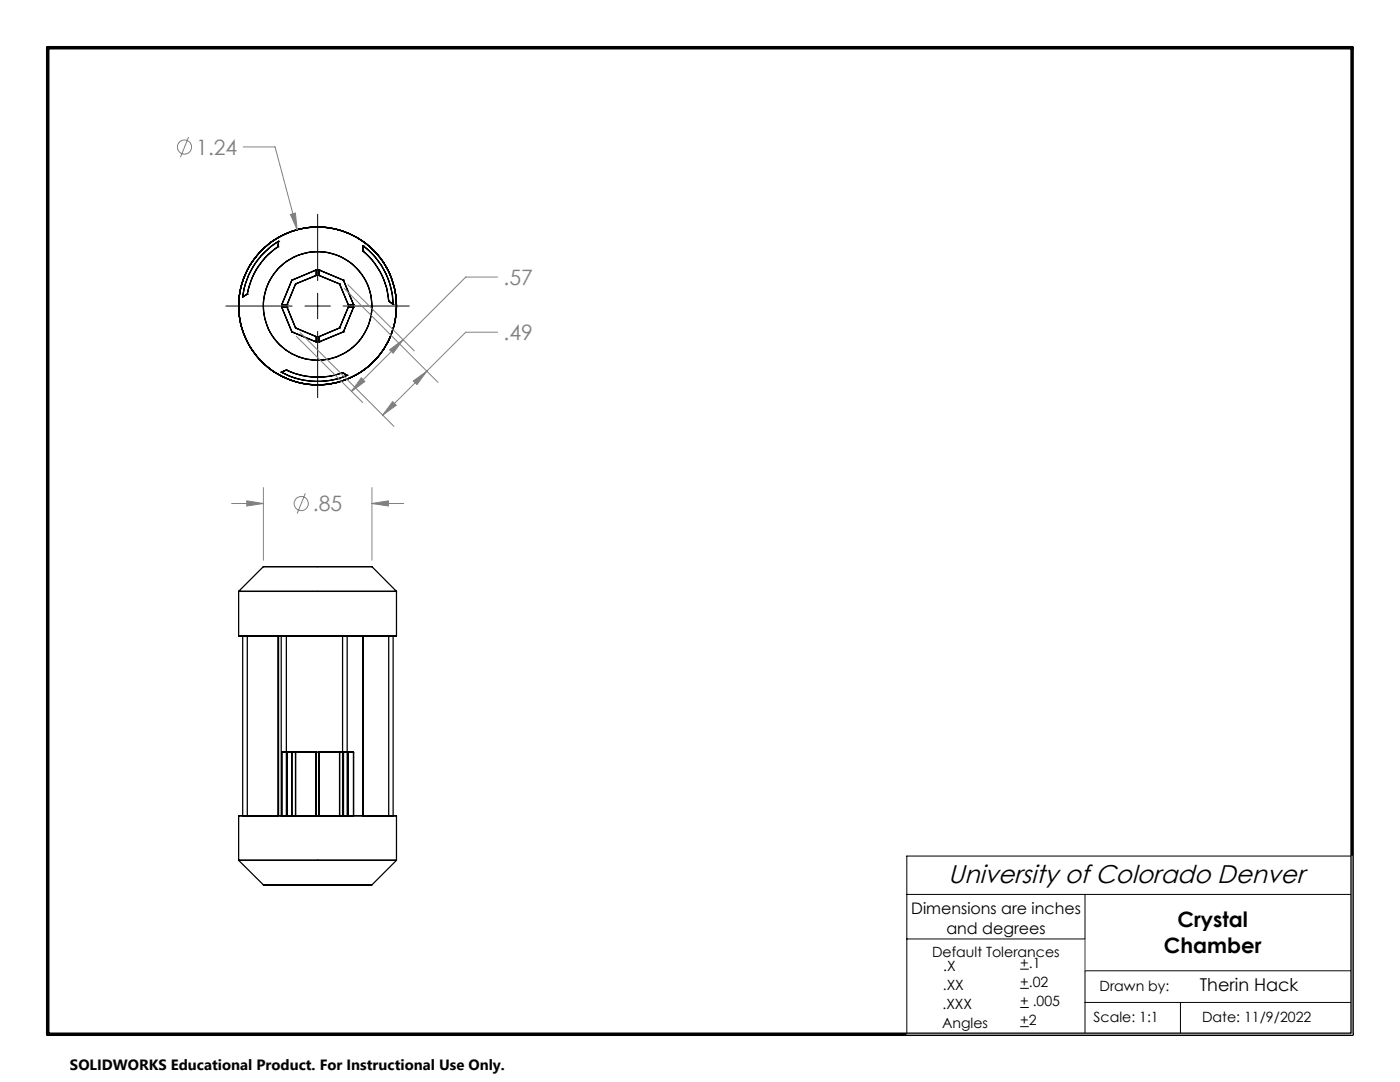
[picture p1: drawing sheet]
<svg xmlns="http://www.w3.org/2000/svg" width="279mm" height="216mm" viewBox="0 0 279 216" stroke-linecap="round" stroke-linejoin="round" font-family="sans-serif">
<g fill="none" stroke="#000" stroke-width=".25">
<path d="M48.4 59.2h.1M49.4 58.7h.1M49.4 58.7l-1 .5M55.5 49.2a14.3 14.3 0 0 0-6.1 9.5M55.5 49.2h.1M55.6 48.2a15 15 0 0 0-7.2 11M55.6 48.2h.1M55.6 48.2l-.1 1M58.2 55.9h.1M58.2 55.9l-2 4.9M59 56.7h.1M59 56.7l-1.7 4.1"/>
<path d="M63.1 55h.1M63.1 53.9h.1M63.1 53.9v1.1M63.1 53.9l-4.9 2M63.1 55l-4.1 1.7M63.7 53.9h.1M63.7 55h.1M63.7 53.9v1.1M63.7 53.9l4.8 2M63.7 55l4.1 1.7M67.8 56.7h.1M67.8 56.7l1.7 4.1"/>
<path d="M68.5 55.9h.1M68.5 55.9l2.1 4.9M72.4 49a15.1 15.1 0 0 1 6.1 11.7M72.4 50.1a14.2 14.2 0 0 1 5.2 10M72.4 49h.1M72.4 50.1h.1M72.4 49v1.1M56.1 74.3a15.1 15.1 0 0 0 13.2 .6M56.1 74.3h.1M56.2 60.8h.1M56.2 61.3h.1M56.2 60.8h1.1"/>
<path d="M56.2 61.3l2 4.9M56.2 61.3h1.1M57.1 73.8a14.4 14.4 0 0 0 11.3 .6M57.1 73.8h.1M57.1 73.8l-1 .5M57.3 61.3h.1M57.3 60.8h.1M57.3 61.3l1.7 4.1M58.2 66.2h.1M58.2 66.2l4.9 2M59 65.4h.1M59 65.4l4.1 1.8"/>
<path d="M63.1 68.2h.1M63.1 67.2h.1M63.1 67.2v1M63.7 67.2h.1M63.7 68.2h.1M63.7 67.2v1M67.8 65.4h.1M67.8 65.4l-4.1 1.8M68.4 74.4h.1M68.4 74.4l.9 .5M68.5 66.2h.1M68.5 66.2l-4.8 2"/>
<path d="M69.3 74.9h.1M69.5 60.8h.1M69.5 61.3h.1M69.5 60.8h1.1M69.5 61.3l-1.7 4.1M69.5 61.3h1.1M70.6 61.3h.1M70.6 60.8h.1M70.6 61.3l-2.1 4.9M77.6 60.1h.1M77.6 60.1l.9 .6M78.5 60.7h.1"/>
<path d="M47.6 118h31.5zM52.6 113.1h21.6zM52.6 113.1l-5 4.9v8.9M74.2 113.1l4.9 4.9v8.9M47.6 126.9h31.5zM48.4 126.9h7.2M48.4 126.9h1M48.4 126.9v35.9M49.4 126.9h6.1M49.4 126.9v35.9M55.5 126.9h.1M55.5 126.9v35.9"/>
<path d="M55.6 126.9v35.9M56.1 126.9h13.2M56.1 126.9h1M56.1 126.9v35.9M57.1 126.9h11.3M57.1 126.9v35.9h11.3v-35.9M68.4 126.9h.9M69.3 126.9v35.9h-13.2M72.4 126.9h6.1M72.4 126.9h5.2M72.4 126.9v35.9M72.4 126.9h.1"/>
<path d="M77.6 126.9h.9M77.6 126.9v35.9M78.5 126.9v35.9M57.3 150.1v12.7M58.2 150.1v12.7M59 150.1v12.7M63.1 150.1h-6.9v12.7M63.1 150.1v12.7M63.1 150.1h.1M63.7 150.1h6.9v12.7h-6.9M63.7 150.1v12.7M63.7 150.1h.1"/>
<path d="M67.8 150.1v12.7M68.5 150.1v12.7M69.5 150.1v12.7M47.6 162.8h31.5zM47.6 171.7h31.5zM47.6 162.8v8.9l5 4.9M48.4 162.8h7.2M48.4 162.8h1M49.4 162.8h6.1M52.6 176.6h21.6zM55.5 162.8h.1M56.1 162.8h7"/>
<path d="M63.1 162.8h.1M63.7 162.8h.1M72.4 162.8h6.1M72.4 162.8h5.2M72.4 162.8h.1M77.6 162.8h.9M79.1 162.8v8.9l-4.9 4.9"/>
<circle cx="63.4" cy="61" r="15.8"/>
<circle cx="63.4" cy="61.1" r="10.8"/>
</g>
<g fill="none" stroke="#808080" stroke-width=".2">
<path d="M37.6 27.3l-1.6 4.1M48.5 29.3h6.4l4.4 16.5M58 42.8l.9-.3 .4 3.3zM68.7 57.5l18.7 18.8M69.4 56.8l13.3 13.2M99.3 55.3h-6.3l-22.9 22.8M59.1 67.1l13.3 13.2M59.9 66.4l18.7 18.7M72.1 75.4l.7 .7-2.7 2zM77.8 69.8l2.6-2-1.9 2.7zM82.5 76l2.7-2-2 2.7zM85.2 74l-8.8 8.8"/>
<path d="M99.3 66.3h-6.3l-7.8 7.7M49.2 99.9l3.4 .6-3.4 .5zM52.6 97.3v14.5M60.9 98.5l-1.6 4M74.2 97.3v14.5M78.4 80.2l.7 .7-2.7 1.9zM46.2 100.5h6.4M74.2 100.5l3.3-.6v1.1zM74.2 100.5h6.4"/>
<circle cx="36.8" cy="29.3" r="1.42"/>
<circle cx="60.1" cy="100.5" r="1.41"/>
</g>
<g fill="none" stroke="#000" stroke-width=".2">
<path d="M63.4 42.8v13.2M63.4 58.5v5.1M45.1 61.1h13.2M60.9 61.1h5M63.4 66.1v13.2M68.5 61.1h13.2M181 178.5h88.8M216.5 178.5v27.9M269.8 170.8h-88.8v35.6M181 187.4h35.5M203.6 193.4h1.7M203.6 197.2h1.7"/>
<path d="M216.5 193.7h53.3M203.6 201h1.7M203.6 204.9h1.7M216.5 200h53.3M235.6 200v6.4"/>
</g>
<path d="M9.5 9.5h260.3v196.9h-260.3z" fill="none" stroke="#000" stroke-width=".7"/>
<path d="M269.8 170.8v35.6h-88.8M216.5 187.4v6.3" fill="none" stroke="#c0c0c0" stroke-width=".2"/>
<path d="M74.2 100.5l3.3-.6v1.1zM49.2 99.9l3.4 .6-3.4 .5zM58 42.8l1.3 3-.4-3.3zM77.8 69.8l2.6-2-1.9 2.7zM72.1 75.4l.7 .7-2.7 2zM82.5 76l2.7-2-2 2.7zM78.4 80.2l.7 .7-2.7 1.9z" fill="#808080"/>
<text font-size="5.1" x="189.2" y="176.2">University of Colorado Denver</text>
<g font-size="4.2" fill="#808080">
<text x="39.2" y="30.9">1.24</text>
<text x="100.5" y="56.9">.57</text>
<text x="100.5" y="67.9">.49</text>
<text x="62.5" y="102">.85</text>
</g>
<g font-size="4.2">
<text x="235" y="184.9">Crystal</text>
<text x="232.3" y="190.2">Chamber</text>
</g>
<text font-size="3.5" x="239.4" y="197.7">Therin Hack</text>
<g font-size="3.2">
<text x="181.9" y="182.3">Dimensions are inches</text>
<text x="188.9" y="186.5">and degrees</text>
</g>
<text font-size="3" x="14" y="213.5">SOLIDWORKS Educational Product. For Instructional Use Only.</text>
<g font-size="2.8">
<text x="186" y="190.9">Default Tolerances</text>
<text x="188.2" y="197.6">.XX</text>
<text x="188.2" y="193.7">.X</text>
<text x="203.6" y="196.9">+.02</text>
<text x="203.6" y="193.1">+.1</text>
<text x="219.4" y="197.7">Drawn by:</text>
<text x="188.1" y="201.4">.XXX</text>
<text x="203.6" y="200.7">+ .005</text>
<text x="188" y="205.2">Angles</text>
<text x="203.6" y="204.5">+2</text>
<text x="218.2" y="204">Scale: 1:1</text>
<text x="239.9" y="204">Date: 11/9/2022</text>
</g>
</svg>
